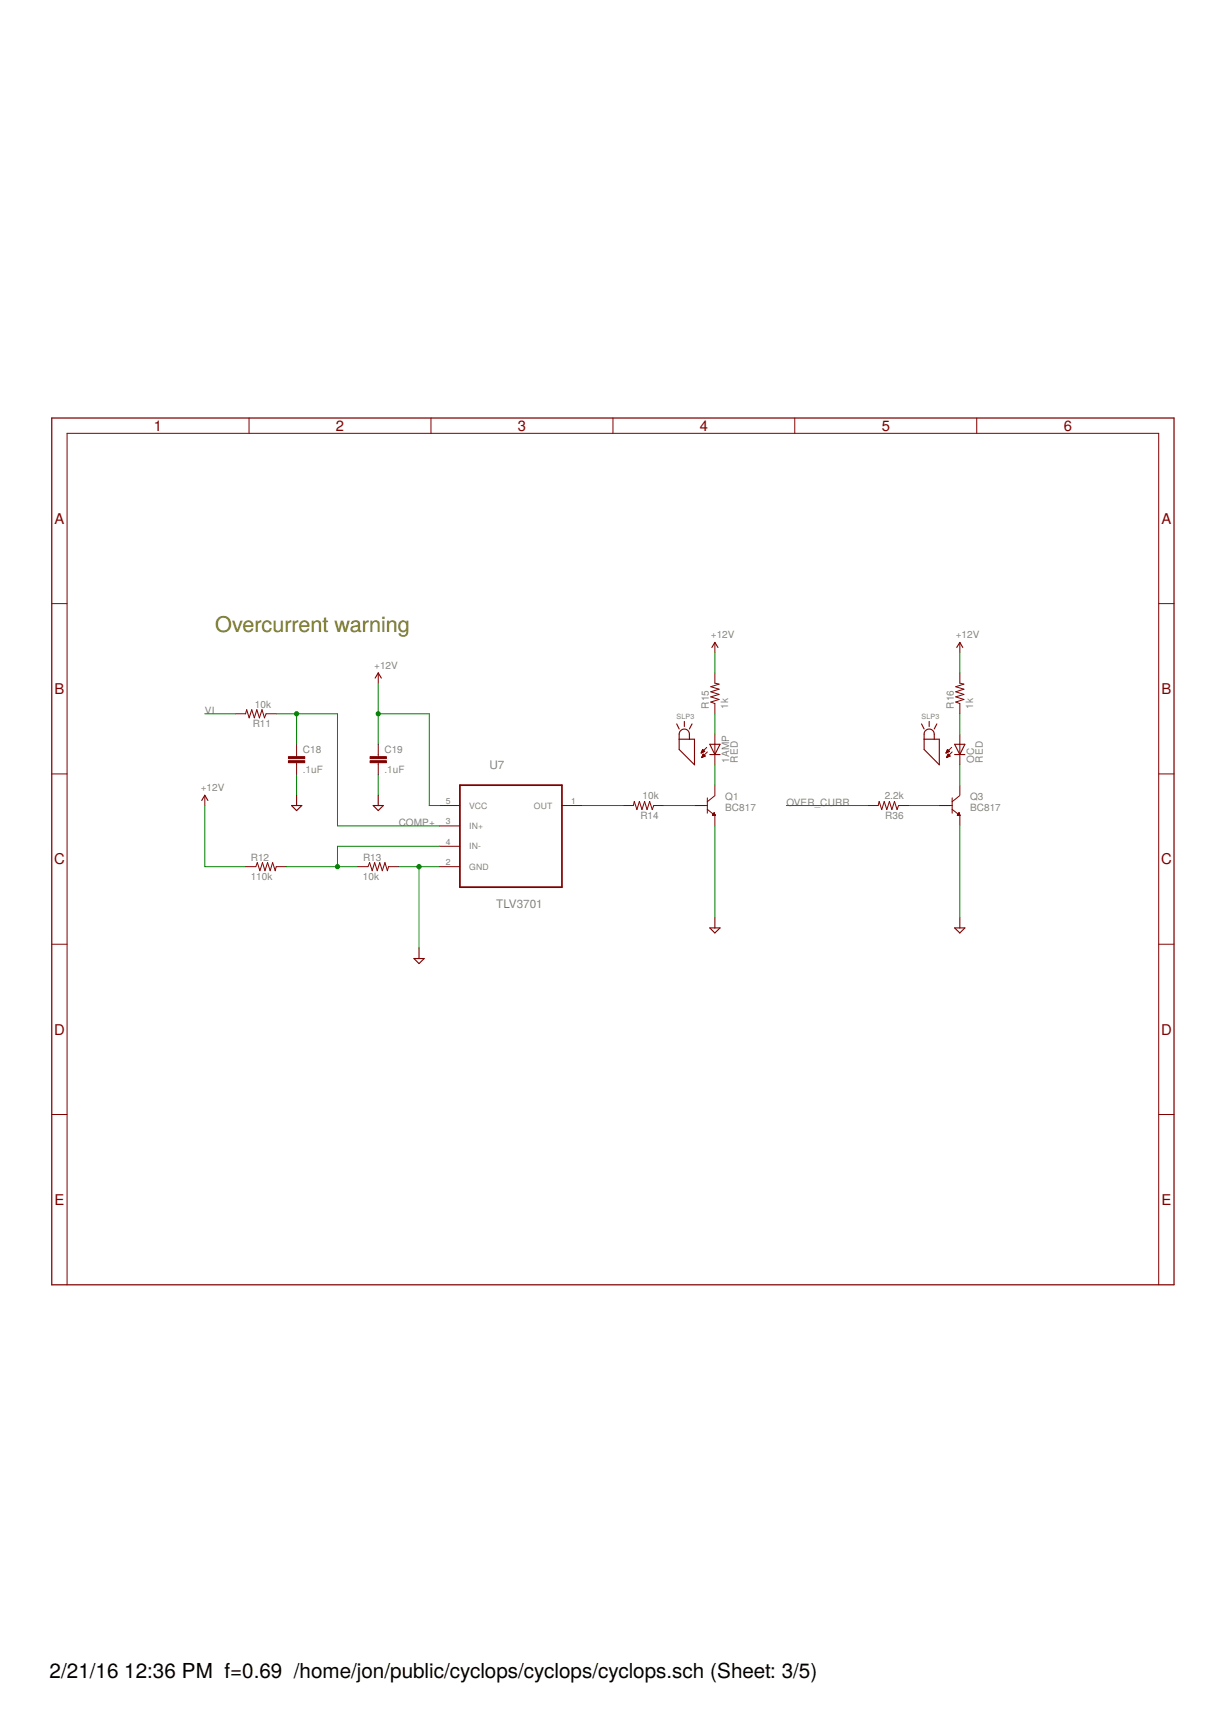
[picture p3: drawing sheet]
<svg xmlns="http://www.w3.org/2000/svg" width="210mm" height="297mm" viewBox="0 0 210 297" stroke-linecap="round" stroke-linejoin="round" font-family="sans-serif">
<g fill="none" stroke="#800000" stroke-width=".17">
<path d="M42.7 71.6v2.7M73.9 71.6v2.7M105 71.6v2.7M136.2 71.6v2.7M167.4 71.6v2.7M8.9 103.5h2.6M64.8 115.3v1.8M122.5 115.3v1.8l.7 .2-1.4 .4 1.4 .4-1.4 .5 1.4 .4-1.4 .4 1.4 .5-1.4 .4 .7 .3v1.7M122.5 110.1v1.7M164.5 115.3v1.8l.7 .2-1.4 .4 1.4 .4-1.4 .5 1.4 .4-1.4 .4 1.4 .5-1.4 .4 .7 .3v1.7M164.5 110.1v1.7M198.5 103.5h2.7"/>
<path d="M8.9 132.7h2.6M35.1 136.3v1.8M40.3 122.3h1.8l.2-.7 .4 1.4 .4-1.4 .5 1.4 .4-1.4 .4 1.4 .5-1.4 .4 1.4 .3-.7h1.7M50.8 127.6v2.1M50.8 130.7v2.1M64.8 127.6v2.1M64.8 130.7v2.1M75.3 138.1h3.5M96.3 138.1h3.5M106.8 138.1h1.7l.2-.7 .4 1.4 .5-1.4 .4 1.4 .4-1.4 .5 1.4 .4-1.4 .5 1.4 .2-.7h1.8M119 138.1h2.2M120.2 129h.1"/>
<path d="M120.2 128.9h.2M120.2 128.9h.4M120.2 129.8h.1M120.3 128.8h.4M120.3 129.8h.2M120.3 128.7h.4M120.3 129.7h.3M120.3 128.7h.3M120.3 129.6h.5M120.4 128.6h.1M120.4 128.5h.1M120.4 129.5h.4"/>
<path d="M120.4 128.5l.4 .3-.7 .3zM120.4 129.5h.3M120.4 129.4h.2M120.5 129.3h.1M120.5 129.2l.3 .4-.6 .3zM121.1 128.1l-1 1M121.2 128.9l-1 1M121.2 138.7l1.3 1.1M121.2 136.8v2.6M122.1 139.7l.4 .1M122.1 139.7h.4M122.2 139.6h.3"/>
<path d="M122.2 139.8h.3M122.2 139.6h.2M122.2 139.5h.2M122.3 139.5h.1M122.3 139.4h.1M122.4 139.3l-.3 .4M122.4 139.3l.1 .5M122.4 139.3v.1M122.5 125.8v5.3M122.5 134.6v1.7M122.5 139.8v1.8M122.5 136.4l-1.3 1"/>
<path d="M148.7 138.1h1.8l.1-.7 .5 1.4 .4-1.4 .5 1.4 .4-1.4 .4 1.4 .5-1.4 .4 1.4 .3-.7h1.7M161 138.1h2.2M162.1 129h.1M162.2 128.9h.2M162.2 128.9h.4M162.2 129.8h.1M162.2 128.8h.5M162.2 129.8h.2M162.2 128.7h.4M162.3 129.7h.3M162.3 128.7h.3M162.3 129.6h.5"/>
<path d="M162.3 128.6h.2M162.3 129.5h.4M162.3 128.5h.1M162.3 129.5h.3M162.4 129.4h.2M162.4 129.3h.1M162.7 128.8l-.4-.3-.2 .6M162.7 128.8l-.6 .3M162.8 129.6l-.3-.4-.3 .7M162.8 129.6l-.6 .3M163.1 128.1l-1 1M163.2 128.9l-1 1"/>
<path d="M163.2 138.7l1.3 1.1M163.2 136.8v2.6M164 139.7h.5M164 139.7l.5 .1M164.1 139.7h.3M164.1 139.6h.3M164.2 139.8h.3M164.2 139.6h.2M164.2 139.5h.2M164.3 139.4h.1M164.3 139.3l-.3 .4M164.3 139.3l.2 .5"/>
<path d="M164.4 139.3l-.1 .1M164.4 136.4l-1.2 1M164.5 125.8v5.3M164.5 134.6v1.7M164.5 139.8v1.8M198.5 132.7h2.7M42.1 148.5h1.7l.3-.7 .4 1.4 .5-1.4 .4 1.4 .4-1.4 .5 1.4 .4-1.4 .5 1.4 .1-.7h1.8M61.3 148.5h1.8l.2-.7 .5 1.4 .4-1.4 .4 1.4 .5-1.4 .4 1.4 .5-1.4 .4 1.4 .2-.7h1.7M75.3 141.6h3.5M75.3 145.1h3.5M75.3 148.5h3.5M8.9 161.8h2.6"/>
<path d="M198.5 161.8h2.7M8.9 191h2.6M198.5 191h2.7M11.5 220.2v-145.9h187v145.9"/>
</g>
<path d="M78.8 134.6h17.5v17.5h-17.5z" fill="none" stroke="#800000" stroke-width=".3"/>
<g fill="#800000" stroke="#800000" stroke-width=".17">
<path d="M63.4 129.7h2.8v.3h-2.8z"/>
<path d="M63.4 130.4h2.8v.3h-2.8z"/>
<path d="M49.4 129.7h2.8v.3h-2.8z"/>
<path d="M49.4 130.4h2.8v.3h-2.8z"/>
</g>
<g fill="none" stroke="#800000" stroke-width=".19">
<path d="M64.3 116.2l.5-.9 .5 .9M122 111l.5-.9 .5 .9M163.9 111l.6-.9 .5 .9M34.6 137.2l.5-.9 .5 .9M50 138.1h1.7l-.9 .8zM50.8 136.3v1.8M63.9 138.1h1.8l-.9 .8zM64.8 136.3v1.8M116 124.1l.4 .8M116.4 126.7h2.6v4.4l-2.6-2.6v-2.7a.88 .88 0 0 1 .9-.8 .88 .88 0 0 1 .8 .8v.9M117.3 123.7v.8M118.6 124.1l-.5 .8"/>
<path d="M121.6 127.6h1.8l-.9 1.7zM121.6 129.3h1.8M157.9 124.1l.4 .8M158.3 126.7h2.7v4.4l-2.7-2.6v-2.7a.87 .87 0 0 1 .9-.8 .87 .87 0 0 1 .9 .8v.9M159.2 123.7v.8M160.5 124.1l-.4 .8M163.6 129.3h1.7M163.6 127.6h1.7l-.8 1.7zM121.6 159h1.8l-.9 .9zM122.5 157.3v1.7M163.6 159h1.7l-.8 .9zM164.5 157.3v1.7"/>
<path d="M70.9 164.3h1.8l-.9 .9zM71.8 162.5v1.8"/>
</g>
<path d="M8.9 71.6h192.3v148.6h-192.3z" fill="none" stroke="#800000" stroke-width=".21"/>
<g fill="none" stroke="#008000" stroke-width=".17">
<path d="M64.8 117.1v10.5M122.5 111.8v3.5M164.5 111.8v3.5M35.1 138.1v10.4h7M35.1 122.3h5.2M47.3 122.3h10.5v19.3h17.5M50.8 122.3v5.3M50.8 132.8v3.5M64.8 122.3h8.8v15.8h1.7M64.8 132.8v3.5M99.8 138.1h7M113.8 138.1h5.2"/>
<path d="M122.5 122.3v3.5M122.5 131.1v3.5M134.7 138.1h14M155.7 138.1h5.3M164.5 122.3v3.5M164.5 131.1v3.5M49.1 148.5h12.2M68.3 148.5h7M71.8 148.5v14M75.3 145.1h-17.5v3.4M122.5 141.6v15.7M164.5 141.6v15.7"/>
</g>
<g fill="#008000" stroke="#008000" stroke-width=".17">
<circle cx="64.8" cy="122.3" r=".36"/>
<circle cx="71.8" cy="148.5" r=".36"/>
<circle cx="57.8" cy="148.5" r=".36"/>
<circle cx="50.8" cy="122.3" r=".36"/>
</g>
<text font-size="3.7" fill="#808000" x="36.9" y="108.4">Overcurrent warning</text>
<g font-size="3.5">
<text x="8.5" y="287.5">2/21/16</text>
<text x="21.3" y="287.5">12:36 PM f=0.69 /home/jon/public/cyclops/cyclops/cyclops.sch (Sheet: 3/5)</text>
</g>
<g font-size="2.5" fill="#800000">
<text x="26.4" y="73.8">1</text>
<text x="57.6" y="73.8">2</text>
<text x="88.7" y="73.8">3</text>
<text x="119.9" y="73.8">4</text>
<text x="151.1" y="73.8">5</text>
<text x="182.3" y="73.8">6</text>
<text x="9.3" y="89.7">A</text>
<text x="199" y="89.7">A</text>
<text x="9.3" y="118.9">B</text>
<text x="199" y="118.9">B</text>
<text x="9.3" y="148.1">C</text>
<text x="198.9" y="148.1">C</text>
<text x="9.3" y="177.3">D</text>
<text x="198.9" y="177.3">D</text>
<text x="9.3" y="206.5">E</text>
<text x="199" y="206.5">E</text>
</g>
<g font-size="2" fill="#808080">
<text x="83.9" y="131.8">U7</text>
<text x="85" y="155.6">TLV3701</text>
</g>
<g font-size="1.7" fill="#808080">
<text x="121.8" y="109.4">+12V</text>
<text x="163.8" y="109.4">+12V</text>
<text x="64.1" y="114.6">+12V</text>
<text x="35.1" y="122.3">VI</text>
<text x="43.3" y="124.6">R11</text>
<text x="43.7" y="121.3">10k</text>
<text x="121.5" y="121.4" transform="rotate(-90 121.5 121.4)">R15</text>
<text x="124.8" y="121.5" transform="rotate(-90 124.8 121.5)">1k</text>
<text x="163.4" y="121.4" transform="rotate(-90 163.4 121.4)">R16</text>
<text x="166.7" y="121.5" transform="rotate(-90 166.7 121.5)">1k</text>
<text x="51.9" y="129.1">C18</text>
<text x="65.9" y="129.1">C19</text>
<text x="124.9" y="130.7" transform="rotate(-90 124.9 130.7)">1AMP</text>
<text x="126.4" y="130.7" transform="rotate(-90 126.4 130.7)">RED</text>
<text x="166.9" y="130.7" transform="rotate(-90 166.9 130.7)">OC</text>
<text x="168.4" y="130.7" transform="rotate(-90 168.4 130.7)">RED</text>
<text x="34.4" y="135.6">+12V</text>
<text x="51.9" y="132.6">.1uF</text>
<text x="65.9" y="132.6">.1uF</text>
<text x="110.1" y="137">10k</text>
<text x="124.3" y="137.2">Q1</text>
<text x="151.6" y="137">2.2k</text>
<text x="166.2" y="137.2">Q3</text>
<text x="68.3" y="141.6">COMP+</text>
<text x="109.7" y="140.3">R14</text>
<text x="124.3" y="138.9">BC817</text>
<text x="134.8" y="138.1">OVER_CURR</text>
<text x="151.7" y="140.3">R36</text>
<text x="166.2" y="138.9">BC817</text>
<text x="43" y="147.5">R12</text>
<text x="62.2" y="147.5">R13</text>
<text x="43" y="150.8">110k</text>
<text x="62.2" y="150.8">10k</text>
</g>
<g font-size="1.5" fill="#808080">
<text x="76.4" y="137.8">5</text>
<text x="97.9" y="137.8">1</text>
<text x="76.4" y="141.3">3</text>
<text x="80.4" y="138.6">VCC</text>
<text x="80.4" y="142.1">IN+</text>
<text x="91.5" y="138.6">OUT</text>
<text x="76.4" y="144.8">4</text>
<text x="76.4" y="148.3">2</text>
<text x="80.4" y="145.6">IN-</text>
<text x="80.4" y="149.1">GND</text>
</g>
<g font-size="1.2" fill="#808080">
<text x="115.9" y="123.2">SLP3</text>
<text x="157.9" y="123.2">SLP3</text>
</g>
</svg>
